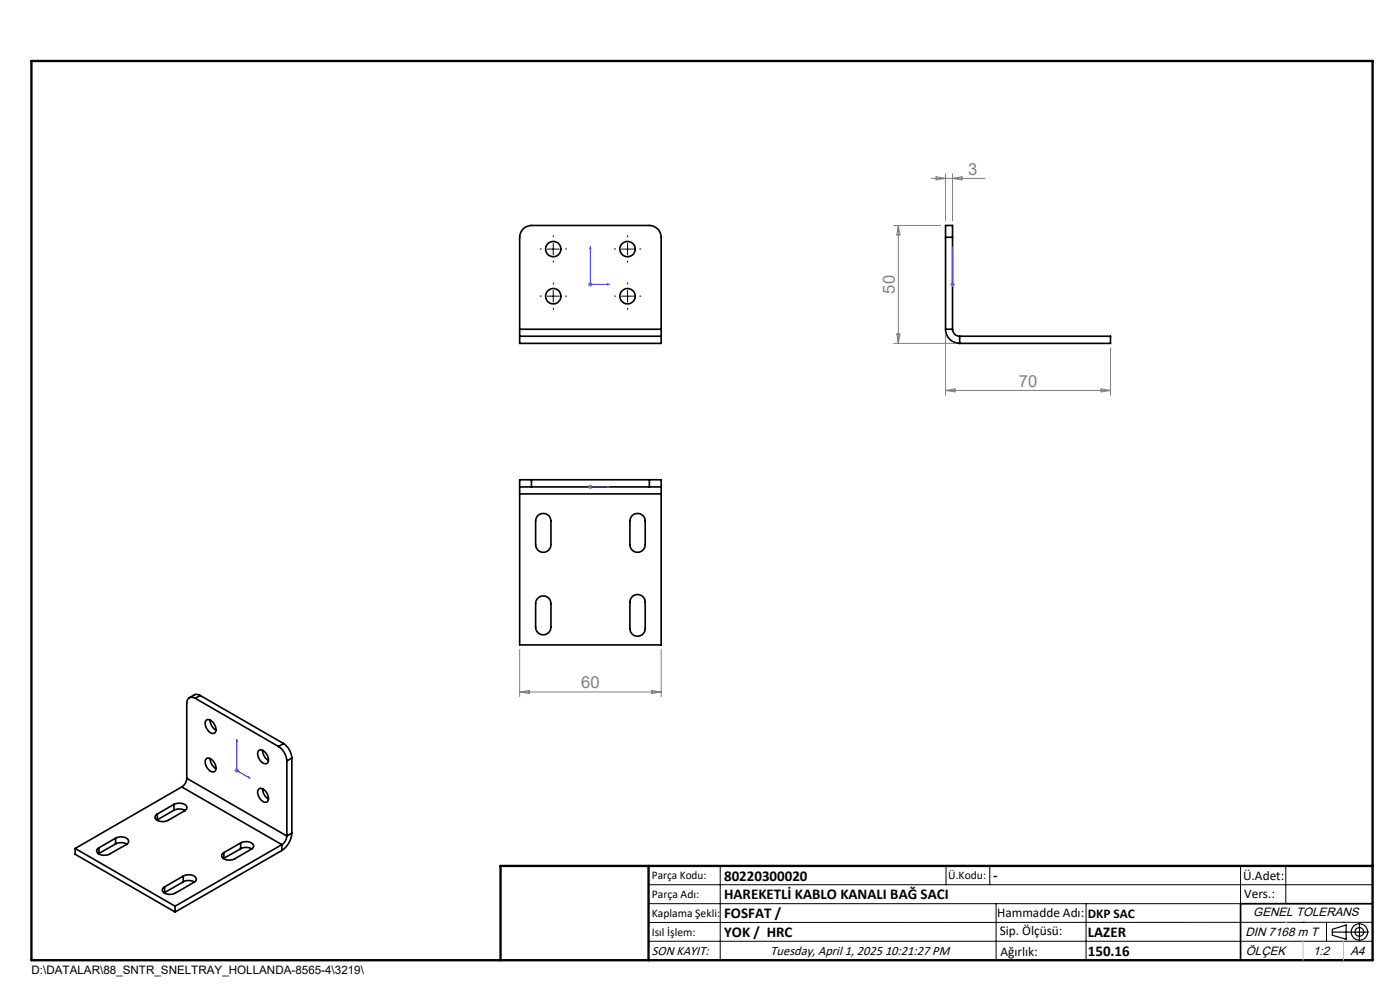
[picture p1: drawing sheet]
<svg xmlns="http://www.w3.org/2000/svg" width="297mm" height="210mm" viewBox="0 0 297 210" stroke-linecap="round" stroke-linejoin="round" font-family="sans-serif">
<g fill="none" stroke="#000" stroke-width=".35">
<path d="M200.6 50.3v-2.5h1.5v2.5M200.6 50.3h1.5M200.6 50.3v19.5M202.1 50.3v19.5M110.2 69.8v1.5M110.2 69.8v-19.5a2.53 2.53 0 0 1 2.5-2.5h25.1a2.53 2.53 0 0 1 2.5 2.5v19.5M110.2 71.3v1.5h30.1v-1.5M110.2 71.3h30.1M110.2 69.8h30.1M140.3 69.8v1.5M200.6 69.8a3.1 3.1 0 0 0 3 3M200.6 69.8h1.5"/>
<path d="M202.1 69.8a1.51 1.51 0 0 0 1.5 1.5M203.6 71.3h32v1.5h-32M203.6 71.3v1.5M110.2 103.3h2.5M110.2 103.3v1.5M110.2 104.8v32h30.1v-32M110.2 104.8h30.1M112.7 101.8h-2.5v1.5M112.7 101.8v1.5M112.7 103.3h25.1M112.7 101.8h25.1M114.1 109.4a1.63 1.63 0 0 1 1.7-.4 1.63 1.63 0 0 1 1.1 1.5v5a1.62 1.62 0 0 1-1.6 1.7 1.62 1.62 0 0 1-1.7-1.7v-5z"/>
<path d="M134.1 109.4a1.63 1.63 0 0 1 1.7-.4 1.63 1.63 0 0 1 1.1 1.5v5a1.62 1.62 0 0 1-1.6 1.7 1.62 1.62 0 0 1-1.7-1.7v-5zM137.8 103.3h2.5M137.8 101.8h2.5v1.5M137.8 101.8v1.5M140.3 103.3v1.5M114.1 126.9a1.63 1.63 0 0 1 1.8-.4 1.63 1.63 0 0 1 1 1.5v5a1.62 1.62 0 0 1-1.6 1.7 1.62 1.62 0 0 1-1.7-1.7v-5l.1-.5zM134.1 126.6a1.63 1.63 0 0 1 1.7-.4 1.63 1.63 0 0 1 1.1 1.5v5.6a1.62 1.62 0 0 1-1.6 1.7 1.62 1.62 0 0 1-1.7-1.7v-5.6l.1-.6zM41.4 148.1a1.1 1.1 0 0 0-1.2-.1 1.1 1.1 0 0 0-.6 1.1v16M41.4 148.1l17.7 10.3M42.5 147.5l-1.1-.2-1.3 .7M42.5 147.5l-1.1 .6M42.5 147.5l17.6 10.2"/>
<path d="M43.8 152.7a1.71 1.71 0 0 1 2 1.6 .83 .83 0 0 1 0 .9 .83 .83 0 0 1-.8 .4 2.16 2.16 0 0 1-1.3-2.7zM44.6 152.7a2.35 2.35 0 0 0 1.2 2.2M54.8 159.3a1.14 1.14 0 0 1 1.7 .6 1.47 1.47 0 0 1 0 2.1 2.01 2.01 0 0 1-1.7-2.7zM55.7 159.2a2.52 2.52 0 0 0 1.2 2.1M59.1 158.4a3.9 3.9 0 0 1 1.8 3M60.1 157.7a4.1 4.1 0 0 1 1.8 3.1M60.1 157.7l-1 .7M15.9 180v1.2l21.2 12.3M15.9 180l21.2 12.2M21 179.8v1.2M24.5 177.8a2.12 2.12 0 0 1 2.8 .5l-.3 .7-3.7 2.1a2.02 2.02 0 0 1-2.8-.5v-.3l.5-.5M24.5 179a2.47 2.47 0 0 1 2.4 .1"/>
<path d="M24.5 177.8l-3.5 2M24.5 177.8v1.2M24.5 179l-3.5 2M33.4 172.7v1.2M33.4 173.9h-.1M36.9 170.6a2.07 2.07 0 0 1 2.8 .6l-.1 .3-.4 .5-3.5 2a2.15 2.15 0 0 1-2.8-.5l.1-.5 .4-.3M36.9 171.9a2.36 2.36 0 0 1 2.4 0M36.9 170.6l-3.5 2.1M36.9 170.6v1.3M36.9 171.9l-3.5 2M38.6 166.9l-22.7 13.1M38.6 166.9l21.2 12.3"/>
<path d="M39.6 165.1a2.23 2.23 0 0 1-1 1.8M39.6 165.1l21.3 12.2M43.8 160.9a1.79 1.79 0 0 1 2 1.8 .8 .8 0 0 1-.4 1 .8 .8 0 0 1-1.1-.3 1.94 1.94 0 0 1-.5-2.5zM44.6 160.9a2.46 2.46 0 0 0 1.2 2.1M51 178.8a2.02 2.02 0 0 1 2.8 .5l-.3 .7-3.7 2.2a2.05 2.05 0 0 1-2.8-.6l.1-.3 .4-.4M51 178.8l-3.5 2.1M51 178.8v1.2M54.8 167.5a1.08 1.08 0 0 1 1.7 .6 1.48 1.48 0 0 1 0 2.1 2.04 2.04 0 0 1-1.7-2.7zM55.7 167.3a2.41 2.41 0 0 0 1.2 2.2M59.8 179.2l-22.7 13M59.8 179.2v1.2M60.9 177.3a2.33 2.33 0 0 1-1.1 1.9"/>
<path d="M60.9 161.4v15.9M61.9 176.7a4.9 4.9 0 0 1-2.1 3.7M61.9 160.8l-1 .6M61.9 176.7l-1 .6M61.9 160.8v15.9M21 181l-.1 .1M34.9 188.1v1.2M34.9 189.3l-.1 .1M37.1 192.2v1.3M38.9 185.8a2.02 2.02 0 0 1 2.7 .6l-.2 .6-4.2 2.4a2.05 2.05 0 0 1-2.8-.5l.1-.3 .4-.5M38.9 187.1a2.47 2.47 0 0 1 2.3 0M38.9 185.8l-4 2.3"/>
<path d="M38.9 185.8v1.3M38.9 187.1l-4 2.2M47.5 180.9v1.2M47.5 182.1h-.1M51 180a2.47 2.47 0 0 1 2.4 .1M51 180l-3.5 2.1M59.8 180.4l-22.7 13.1M291.2 191.7h-28v12"/>
<circle cx="117.4" cy="52.9" r="1.62"/>
<circle cx="133.1" cy="52.8" r="1.63"/>
<circle cx="117.4" cy="62.8" r="1.62"/>
<circle cx="133.1" cy="62.8" r="1.63"/>
</g>
<g fill="none" stroke="#000" stroke-width=".25">
<path d="M282.6 197.7h7.8M282.6 197.1l3-.9v3l-3-.8zM288.4 195.8v3.8M106.2 203.7h185"/>
<circle cx="288.4" cy="197.7" r="1.74"/>
<circle cx="288.4" cy="197.7" r=".93"/>
</g>
<g fill="none" stroke="#00f" stroke-width=".21">
<path d="M125.2 52.3l.1 .4h-.1zM125.2 52.3v8h4.1M202.1 52.3v.4v-.4M202.1 52.3v8M128.8 60.2l.5 .1-.5 .1zM202.1 60.2v.2zM202.1 60.3h.1M125.2 103.3h.1zM125.2 103.3h.1M125.2 103.3h4.1M129.3 103.3h-.5h.5M50.2 156.9l.1 .4-.1-.1z"/>
<path d="M50.2 156.9v6.5l2.9 1.7M52.8 164.8l.3 .3-.3-.1z"/>
</g>
<g fill="none" stroke="#808080" stroke-width=".21">
<path d="M197.6 37.8h11.3M198.6 37.5l2 .3-2 .4zM200.6 36.8v10M202.1 36.8v10M202.1 37.8l2-.3v.7zM124.9 60l.7 .7M125.2 59.8v1M125.6 60l-.7 .7M189.6 47.8h10M190.6 47.8v25M190.6 47.8l.3 2h-.6zM201.7 60l.7 .7"/>
<path d="M202.1 59.8v1M202.4 60l-.7 .7M124.7 60.3h1.1M189.6 72.8h13M190.3 70.8h.6l-.3 2zM200.6 70.8v13M201.6 60.3h1M235.6 73.8v10M200.6 82.8h35M200.6 82.8l2-.3v.6zM233.6 82.5l2 .3-2 .3zM124.7 103.3h1.1"/>
<path d="M124.9 102.9l.7 .7M125.2 102.8v1M125.6 102.9l-.7 .7M110.2 137.8v10M140.3 137.8v10M110.2 146.8h30.1M110.2 146.8l2.1-.3v.6zM138.3 146.5l2 .3-2 .3zM49.7 163.4h1M49.9 163.1l.7 .7M50.2 162.9v1.1M50.6 163.1l-.7 .7"/>
</g>
<g fill="none" stroke="#000" stroke-width=".21" stroke-dasharray="15.2 1.3 1.3 1.3" stroke-linecap="butt">
<path d="M114.9 52.8h-.4M117.4 50.3v-.4M117.4 55.3v.4M119.9 52.8h.4M130.6 52.8h-.3M133.1 50.3v-.4M133.1 55.3v.4M135.6 52.8h.4M114.9 62.8h-.4M117.4 60.3v-.4M117.4 65.3v.4M119.9 62.8h.4"/>
<path d="M130.6 62.8h-.3M133.1 60.3v-.4M133.1 65.3v.4M135.6 62.8h.4"/>
</g>
<g fill="none" stroke="#000" stroke-width=".21">
<path d="M116.1 52.8h2.5M117.4 51.6v2.5M131.9 52.8h2.5M133.1 51.6v2.5M116.1 62.8h2.5M117.4 61.6v2.5M131.9 62.8h2.5M133.1 61.6v2.5M137.6 187.7h153.6M137.6 191.7h153.6M137.6 199.7h153.6M152.8 183.7v20"/>
<path d="M200.7 183.7v4M210 183.7v4M211.3 191.7v12M230.4 191.7v12M263.2 183.7v20M272.8 183.7v8M276.4 195.6h.1M281.4 195.6v4.1M285 195.6h.1M291.2 195.6l-153.6 .1"/>
</g>
<path d="M6.7 12.9h284.5v190.8h-284.5zM137.6 183.7v20M291.2 183.7h-185v20" fill="none" stroke="#000" stroke-width=".5"/>
<path d="M276.4 199.7v4M285 199.7v4" fill="none" stroke="#c0c0c0" stroke-width=".21"/>
<path d="M272.8 195.6h.1" fill="none" stroke="#c0c0c0" stroke-width=".25"/>
<g fill="#00f">
<path d="M128.8 60.2l.5 .1-.5 .1zM125.2 52.3l.1 .4h-.1zM202.1 60.2v.2zM202.1 52.3v.4z"/>
<path d="M52.8 164.8l.3 .3-.3-.1zM50.2 156.9l.1 .4-.1-.1z"/>
<path d="M128.8 103.3h.5zM125.2 103.3h.1z"/>
</g>
<g font-size="3.5" fill="#808080">
<text x="205.4" y="37">3</text>
<text x="189.8" y="62.3" transform="rotate(-90 189.8 62.3)">50</text>
<text x="216.1" y="82">70</text>
<text x="123.3" y="146">60</text>
</g>
<g font-size="3.2">
<text x="153.6" y="190.8">HAREKETLİ KABLO KANALI BAĞ SACI</text>
<text x="153.6" y="186.8">80220300020</text>
<text x="210.7" y="186.6">-</text>
<text x="153.6" y="194.8">FOSFAT /</text>
<text x="153.6" y="198.8">YOK / HRC</text>
<text x="230.8" y="198.7">LAZER</text>
<text x="230.8" y="202.8">150.16</text>
</g>
<g font-size="2.8">
<text x="263.7" y="186.7">Ü.Adet:</text>
<text x="263.9" y="190.5">Vers.:</text>
<text x="211.5" y="194.5">Hammadde Adı:</text>
<text x="230.8" y="194.7">DKP SAC</text>
<text x="138.3" y="202.6">SON KAYIT:</text>
<text x="163.5" y="202.6">Tuesday, April 1, 2025 10:21:27 PM</text>
<text x="212.1" y="198.4">Sip. Ölçüsü:</text>
<text x="212.2" y="202.7">Ağırlık:</text>
</g>
<g font-size="2.6">
<text x="265.9" y="194.4">GENEL TOLERANS</text>
<text x="264.2" y="198.5">DIN 7168 m T</text>
<text x="264.3" y="202.6">ÖLÇEK</text>
<text x="278.5" y="202.6">1:2</text>
<text x="286.5" y="202.6">A4</text>
</g>
<g font-size="2.5">
<text x="138.3" y="186.4">Parça Kodu:</text>
<text x="138.3" y="190.5">Parça Adı:</text>
<text x="201.2" y="186.5">Ü.Kodu:</text>
<text x="138.3" y="194.5">Kaplama Şekli:</text>
<text x="138.3" y="198.6">Isıl İşlem:</text>
<text x="6.7" y="206.7">D:\DATALAR\88_SNTR_SNELTRAY_HOLLANDA-8565-4\3219\</text>
</g>
</svg>
